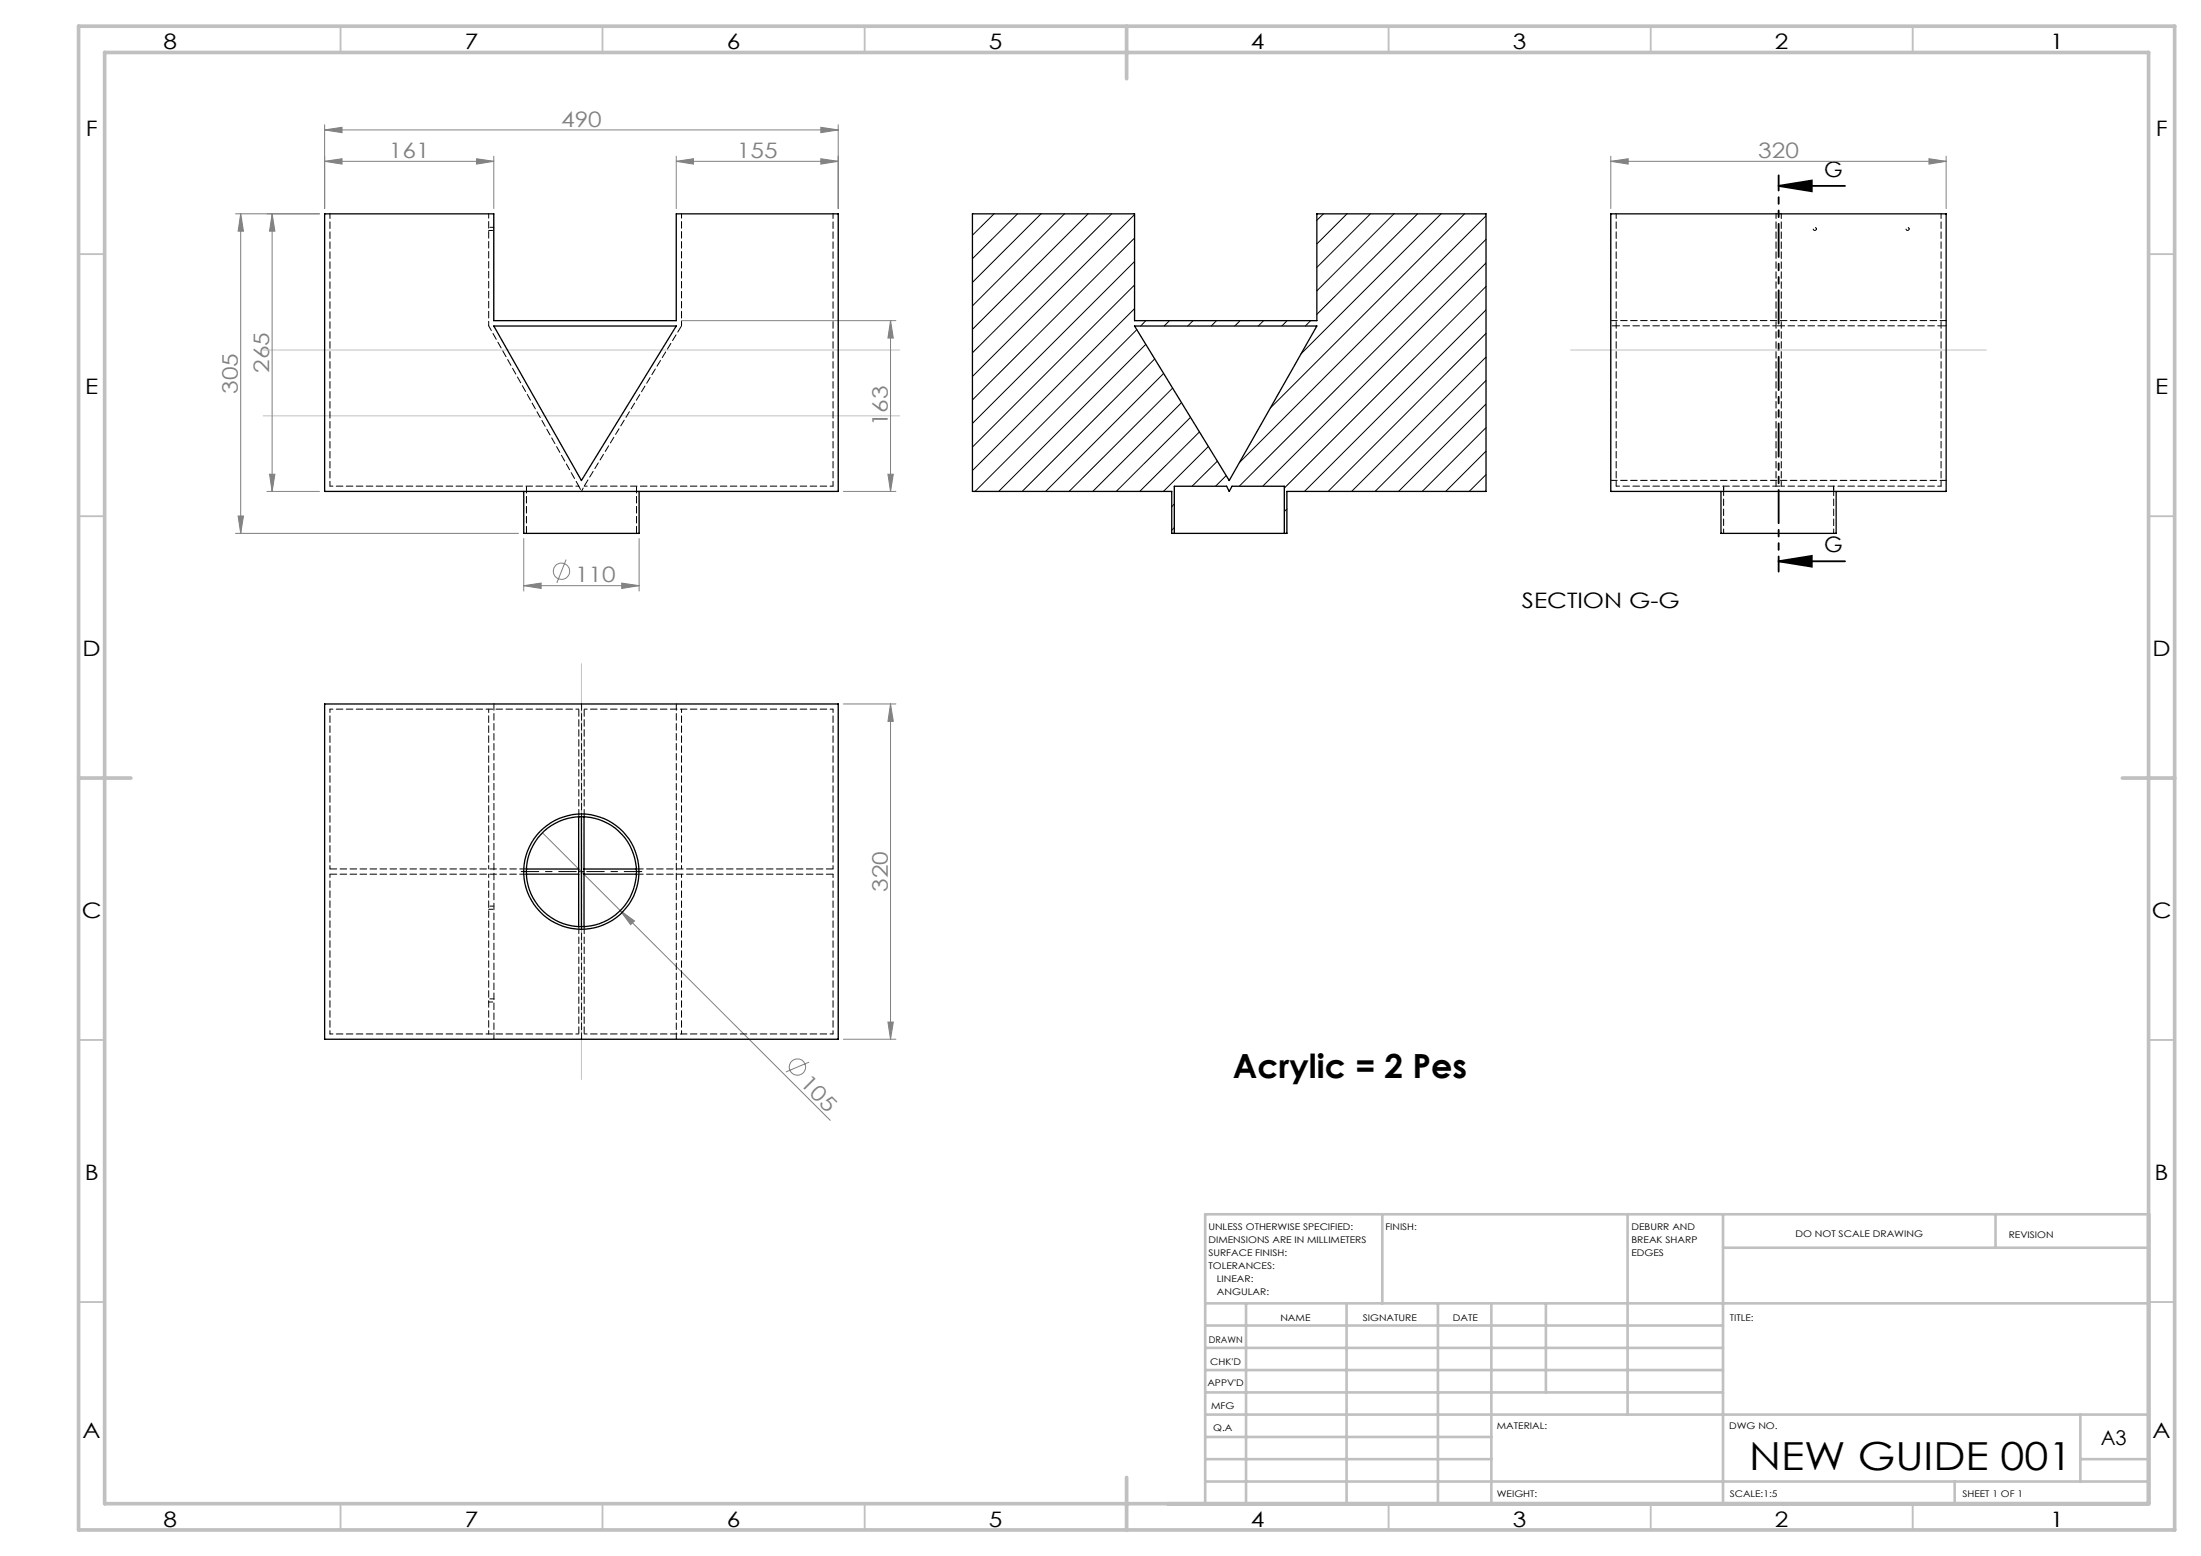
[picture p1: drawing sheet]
<svg xmlns="http://www.w3.org/2000/svg" width="420mm" height="297mm" viewBox="0 0 420 297" stroke-linecap="round" stroke-linejoin="round" font-family="sans-serif">
<g fill="none" stroke="#808080" stroke-width=".19">
<path d="M61.9 24.8l3.4-.5v1zM61.9 23.8v16M61.9 24.8h98M61.9 30.8l3.4-.5v1zM61.9 30.8h32.3M90.9 30.3l3.3 .5-3.3 .5zM94.2 29.8v10M129 30.8l3.3-.5v1zM129 29.8v10M129 30.8h30.9M156.6 30.3l3.3 .5-3.3 .5zM156.6 24.3l3.3 .5-3.3 .5z"/>
<path d="M159.9 23.8v16M307.4 30.8l3.3-.5v1zM307.4 30.8h64M307.4 29.8v10M368.1 30.3l3.3 .5-3.3 .5zM371.4 29.8v10M45.9 40.8v61M45.9 40.8l.6 3.3h-1.1zM51.9 40.8l.6 3.3h-1.1zM51.9 40.8v53M61 40.8h-16.1M130 61.2h41"/>
<path d="M169.9 61.2v32.6M169.9 61.2l.6 3.3h-1.1zM45.4 98.5h1.1l-.6 3.3zM50.9 93.8h10.1M51.4 90.5h1.1l-.6 3.3zM160.9 93.8h10.1M169.4 90.5h1.1l-.6 3.3zM44.9 101.8h54.1M99.9 111.8l3.4-.5v1zM99.9 102.8v10M99.9 111.8h22.1M108 106.8l-1.7 4.5"/>
<path d="M118.6 111.3l3.4 .5-3.4 .5zM122 102.8v10M160.9 134.4h10.1M169.9 134.4v64M169.9 134.4l.6 3.3h-1.1zM103.5 159l14.9 14.8M118.4 173.8l2.7 2-.8 .7zM118.4 173.8l40 40.1M160.9 198.4h10.1M169.4 195.1h1.1l-.6 3.3zM154.4 202.7l-4.4 1.9"/>
<circle cx="107.1" cy="109" r="1.55"/>
<circle cx="152.2" cy="203.7" r="1.57"/>
</g>
<path d="M339.4 35.5l6.3-1v2zM339.4 35.5h12.7M339.4 107.1l6.3-1v2.1zM339.4 107.1h12.7" fill="none" stroke="#000" stroke-width=".35"/>
<path d="M110 166.4h-10.5M111 165.4v-10.5M111 167.4v10.5M112 166.4h10.5" fill="none" stroke="#000" stroke-width=".19" stroke-dasharray="15.2 1.3 1.3 1.3" stroke-dashoffset="11.9"/>
<path d="M110.5 166.4h.9M110.9 165.9v1" fill="none" stroke="#000" stroke-width=".19"/>
<path d="M339.4 33.5v75.6" fill="none" stroke="#000" stroke-width=".35" stroke-dasharray="6.3 1.3 1.3 1.3 1.3 1.3" stroke-dashoffset="3.5"/>
<path d="M50.2 66.8h121.5M50.2 79.4h121.5M299.7 66.8h79.4M110.9 126.7v79.4" fill="none" stroke="#c0c0c0" stroke-width=".19"/>
<g fill="none" stroke="#c0c0c0" stroke-width=".35">
<path d="M65 5v5M115 5v5M165 5v5M265 5v5M315 5v5M365 5v5M15 48.5h5M410 48.5h5M15 98.5h5M410 98.5h5M15 198.5h5M410 198.5h5"/>
<path d="M15 248.5h5M410 248.5h5M65 287v5M115 287v5M165 287v5M265 287v5M315 287v5M365 287v5"/>
</g>
<g fill="none" stroke="#c0c0c0" stroke-width=".5">
<path d="M263.8 231.8v17M310.6 231.8v38.2M328.8 231.8v55.2M328.8 238.2h81.2M380.8 231.8v6.4M410 231.8h-180v55.2M230 248.8h180M230 257.3h98.8M230 253h98.8M237.8 248.8v38.2M257 248.8v38.2M274.4 248.8v38.2"/>
<path d="M284.6 248.8v38.2M295 248.8v17M230 265.8h98.8M230 261.5h98.8M230 278.5h54.6M230 274.3h54.6M230 270h180M397 278.5h13M397 270v12.8M230 282.8h180M373 282.8v4.2"/>
</g>
<path d="M15 5h400v287h-400zM20 10h390v277h-390zM215 5v10M15 148.5h10M405 148.5h10M215 282v10" fill="none" stroke="#c0c0c0" stroke-width=".7"/>
<path d="M339.4 35.5l6.3-1v2zM339.4 107.1l6.3-1v2.1z" fill="#000"/>
<g fill="#808080">
<path d="M118.4 173.8l2.7 2-.8 .7z"/>
<path d="M118.6 111.3l3.4 .5-3.4 .5zM99.9 111.8l3.4-.5v1z"/>
<path d="M129 30.8l3.3-.5v1zM156.6 30.3l3.3 .5-3.3 .5zM61.9 24.8l3.4-.5v1zM156.6 24.3l3.3 .5-3.3 .5zM307.4 30.8l3.3-.5v1zM368.1 30.3l3.3 .5-3.3 .5z"/>
<path d="M45.4 98.5h1.1l-.6 3.3zM45.9 40.8l.6 3.3h-1.1z"/>
<path d="M51.4 90.5h1.1l-.6 3.3zM51.9 40.8l.6 3.3h-1.1z"/>
<path d="M169.9 61.2l.6 3.3h-1.1zM169.4 90.5h1.1l-.6 3.3zM169.9 134.4l.6 3.3h-1.1zM169.4 195.1h1.1l-.6 3.3z"/>
<path d="M61.9 30.8l3.4-.5v1zM90.9 30.3l3.3 .5-3.3 .5z"/>
</g>
<g fill="none" stroke="#000" stroke-width=".25">
<path d="M61.9 40.8h32.3v20.4h34.8v-20.4h30.9v53h-98zM307.4 40.8h64v53h-64zM94.2 62.2h34.8l-18.1 29.5zM216.5 62.2h34.8l-16.7 29.5zM99.9 93.8v8h22.1v-8M328.4 93.8v8h22v-8M224.1 101.8h21M224.1 101.8h-.5v-8h-38v-53h30.9v20.4h34.8v-20.4h32.3v53h-38v8h-.5M224.1 101.8v-9h10l.5 1 .5-1h10v9M61.9 134.4h98v64h-98zM110.4 155.9v21M110.9 155.9v21"/>
<path d="M111.4 155.9v21M100.5 165.9h9.9M100.5 166.9h9.9M111.4 165.9h10M111.4 166.9h10"/>
<circle cx="110.9" cy="166.4" r="10.5"/>
<circle cx="110.9" cy="166.4" r="11"/>
</g>
<path d="M130.1 40.8v21.4M338.9 40.8v52M339.9 40.8v52M93.3 62.2v-21.4M63 92.8v-52M159 92.8v-52M308.4 92.8v-52M328.9 93.8v8M370.4 92.8v-52M349.9 101.8v-8" fill="none" stroke="#000" stroke-width=".19" stroke-dasharray="1.3 .6" stroke-dashoffset=".4"/>
<path d="M63 92.8h47.5M111.5 92.8h47.5M63 135.4h47.5M111.5 135.4h47.5M110.5 197.4h-47.5M159 197.4h-47.5" fill="none" stroke="#000" stroke-width=".19" stroke-dasharray="1.3 .6" stroke-dashoffset=".7"/>
<path d="M100.5 92.8v9M111.5 92.8l18.6-30.6M121.5 101.8v-9M110.5 135.4v20.5M111.5 155.9v-20.5M111.5 176.8v20.6M110.5 197.4v-20.6" fill="none" stroke="#000" stroke-width=".19" stroke-dasharray="1.3 .6" stroke-dashoffset="-.1"/>
<path d="M93.3 62.2l17.2 30.6" fill="none" stroke="#000" stroke-width=".19" stroke-dasharray="1.3 .6" stroke-dashoffset=".2"/>
<g fill="none" stroke="#000" stroke-width=".19" stroke-dasharray="1.3 .6" stroke-dashoffset=".6">
<path d="M308.4 62.2h30.5M370.4 62.2h-30.5M110.5 92.8l.5 1M111 93.8l.5-1M308.4 92.8h30.5M339.9 92.8h30.5M130.1 135.4v30.5M159 135.4v30.5M63 165.9v-30.5M93.3 166.9v30.5M93.3 165.9v-30.5M159 166.9v30.5"/>
<path d="M63 197.4v-30.5M130.1 197.4v-30.5"/>
</g>
<g fill="none" stroke="#000" stroke-width=".19" stroke-dasharray="1.3 .6" stroke-dashoffset=".5">
<path d="M93.3 44h1M94.3 43.4h-1M308.4 62.2h-1M339.9 62.2h-1M371.4 62.2h-1M328.9 93.8v-1M328.9 92.8v1M338.9 92.8h1M349.9 92.8v1M349.9 93.8v-1M93.3 173.6h1M94.3 173h-1"/>
<path d="M93.3 191.3h1M94.3 190.7h-1"/>
</g>
<path d="M63 165.9h37.5M100.5 166.9h-37.5M121.5 165.9h37.5M159 166.9h-37.5" fill="none" stroke="#000" stroke-width=".19" stroke-dasharray="1.3 .6"/>
<path d="M307.4 61.2h64M371.4 91.7h-64M94.3 198.4v-64M111 198.4v-64M129.1 198.4v-64" fill="none" stroke="#000" stroke-width=".19" stroke-dasharray="1.3 .6" stroke-dashoffset=".1"/>
<path d="M346.6 43.7a.3 .3 0 0 0-.4-.3 .3 .3 0 0 0-.1 .5 .3 .3 0 0 0 .5-.1v-.1M364.3 43.7a.3 .3 0 0 0-.4-.3 .3 .3 0 0 0-.1 .5 .3 .3 0 0 0 .5-.1v-.1" fill="none" stroke="#000" stroke-width=".19" stroke-dasharray="1.3 .6" stroke-dashoffset=".9"/>
<g fill="none" stroke="#000" stroke-width=".19">
<path d="M189.7 40.8l-4.1 4.1M194.2 40.8l-8.6 8.6M198.6 40.8l-13 13.1M203.1 40.8l-17.5 17.6M207.6 40.8l-22 22.1M212.1 40.8l-26.5 26.5M216.5 41l-30.9 30.9M216.5 45.4l-30.9 30.9M216.5 49.9l-30.9 30.9M216.5 54.4l-30.9 30.9M216.5 58.9l-30.9 30.9M252.6 40.8l-1.3 1.2"/>
<path d="M257 40.8l-5.7 5.8M261.5 40.8l-10.2 10.2M266 40.8l-14.7 14.7M270.5 40.8l-19.2 19.2M275 40.8l-26.7 26.7M279.5 40.8l-37.1 37.1M283.6 41.2l-47.1 47.1M283.6 45.7l-47.1 47.1M283.6 50.2l-42.7 42.6M283.6 54.7l-38.5 38.5M283.6 59.2l-34.7 34.6M216.9 62.9l-30.8 30.9"/>
<path d="M218.7 61.2l-1 1M218.7 65.7l-28.1 28.1M220.3 68.5l-25.2 25.3M222 71.3l-22.5 22.5M223.2 61.2l-1.1 1M223.8 74.1l-19.8 19.7M225.5 76.9l-17 16.9M227.2 79.7l-14.2 14.1M227.6 61.2l-.9 1M232.1 61.2l-1 1M236.6 61.2l-1 1M241.1 61.2l-1 1"/>
<path d="M245.6 61.2l-1 1M250.1 61.2l-1 1M283.6 63.6l-30.2 30.2M283.6 68.2l-25.7 25.6M283.6 72.6l-21.2 21.2M283.6 77.1l-16.7 16.7M224.1 96.2l-.5 .5M228.9 82.4l-11.4 11.4M230.6 85.2l-8.6 8.6M232.3 88l-4.8 4.8M234 90.8l-2 2M245.6 97.2l-.5 .4"/>
<path d="M283.6 81.6l-12.2 12.2M283.6 86.1l-7.7 7.7M283.6 90.6l-3.2 3.2M224.1 100.7l-.5 .5M245.6 101.7l-.2 .1"/>
</g>
<text font-size="7.4" x="333.8" y="280.5">NEW GUIDE 001</text>
<text font-size="6.3" x="235.3" y="205.8">Acrylic = 2 Pes</text>
<g font-size="4.1">
<text x="31.2" y="9.4">8</text>
<text x="88.7" y="9.4">7</text>
<text x="138.7" y="9.4">6</text>
<text x="188.7" y="9.4">5</text>
<text x="238.7" y="9.4">4</text>
<text x="288.7" y="9.4">3</text>
<text x="338.7" y="9.4">2</text>
<text x="391.2" y="9.4">1</text>
<text x="16.4" y="25.9">F</text>
<text x="411.4" y="25.9">F</text>
<text x="348.1" y="33.7">G</text>
<text x="16.2" y="75.2">E</text>
<text x="411.2" y="75.2">E</text>
<text x="348.1" y="105.4">G</text>
<text x="290.4" y="116.1">SECTION G-G</text>
<text x="15.8" y="125.2">D</text>
<text x="410.8" y="125.2">D</text>
<text x="15.6" y="175.2">C</text>
<text x="410.6" y="175.2">C</text>
<text x="16.2" y="225.2">B</text>
<text x="411.2" y="225.2">B</text>
<text x="15.8" y="274.4">A</text>
<text x="410.8" y="274.4">A</text>
<text x="31.2" y="291.4">8</text>
<text x="88.7" y="291.4">7</text>
<text x="138.7" y="291.4">6</text>
<text x="188.7" y="291.4">5</text>
<text x="238.7" y="291.4">4</text>
<text x="288.7" y="291.4">3</text>
<text x="338.7" y="291.4">2</text>
<text x="391.2" y="291.4">1</text>
</g>
<g font-size="4.1" fill="#808080">
<text x="107.1" y="24.2">490</text>
<text x="74.2" y="30.2">161</text>
<text x="140.6" y="30.2">155</text>
<text x="335.5" y="30.2">320</text>
<text x="51.4" y="71.2" transform="rotate(-90 51.4 71.2)">265</text>
<text x="45.4" y="75.2" transform="rotate(-90 45.4 75.2)">305</text>
<text x="169.4" y="81.4" transform="rotate(-90 169.4 81.4)">163</text>
<text x="109.7" y="111.2">110</text>
<text x="169.4" y="170.2" transform="rotate(-90 169.4 170.2)">320</text>
<text x="152.5" y="207" transform="rotate(45 152.5 207)">105</text>
</g>
<text font-size="3.9" x="400.9" y="275.8">A3</text>
<g font-size="1.7">
<text x="230.6" y="234.8">UNLESS OTHERWISE SPECIFIED:</text>
<text x="230.6" y="237.3">DIMENSIONS ARE IN MILLIMETERS</text>
<text x="230.6" y="239.8">SURFACE FINISH:</text>
<text x="264.4" y="234.8">FINISH:</text>
<text x="311.3" y="234.7">DEBURR AND</text>
<text x="311.3" y="237.2">BREAK SHARP</text>
<text x="311.3" y="239.7">EDGES</text>
<text x="342.6" y="236.2">DO NOT SCALE DRAWING</text>
<text x="383.3" y="236.4">REVISION</text>
<text x="230.6" y="242.3">TOLERANCES:</text>
<text x="232.2" y="244.8">LINEAR:</text>
<text x="232.2" y="247.3">ANGULAR:</text>
<text x="230.6" y="256.3">DRAWN</text>
<text x="244.3" y="252.2">NAME</text>
<text x="260" y="252.1">SIGNATURE</text>
<text x="277.2" y="252.1">DATE</text>
<text x="330.1" y="252.1">TITLE:</text>
<text x="230.9" y="260.5">CHK'D</text>
<text x="230.4" y="264.6">APPV'D</text>
<text x="231.1" y="269">MFG</text>
<text x="231.5" y="273.2">Q.A</text>
<text x="285.6" y="272.7">MATERIAL:</text>
<text x="330" y="272.7">DWG NO.</text>
<text x="285.6" y="285.7">WEIGHT:</text>
<text x="330.1" y="285.8">SCALE:1:5</text>
<text x="374.5" y="285.8">SHEET 1 OF 1</text>
</g>
</svg>
